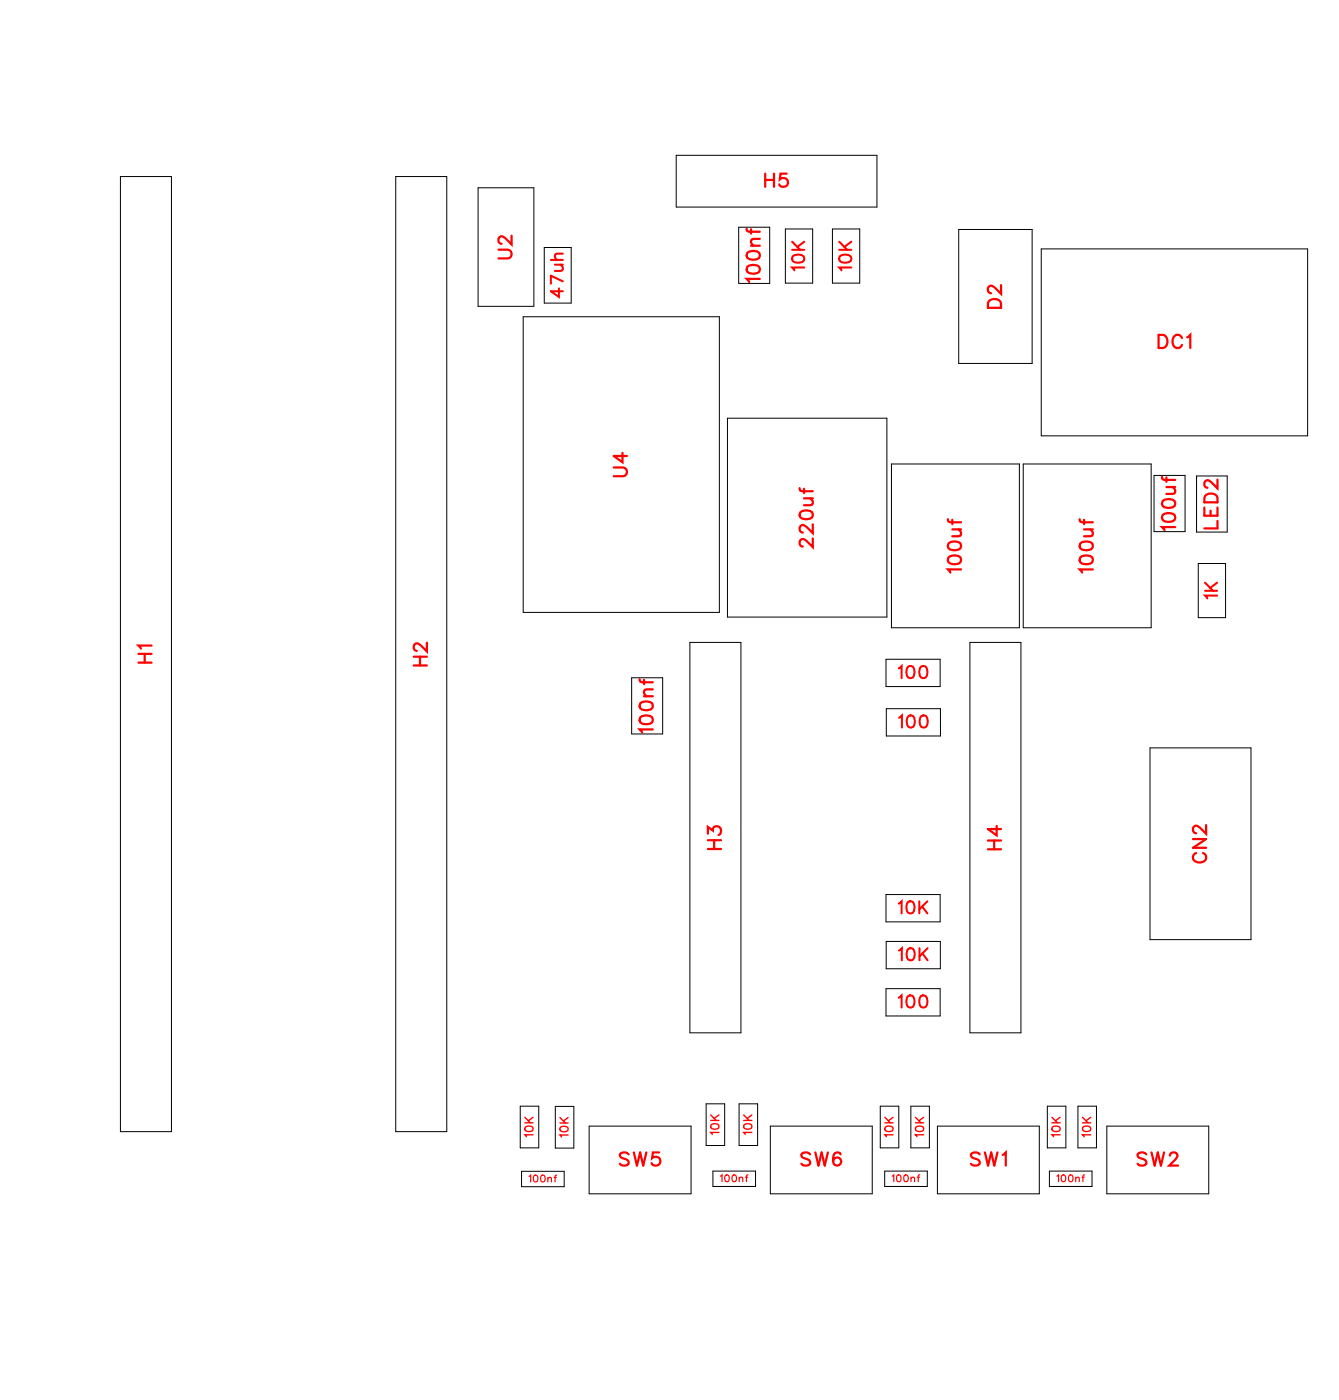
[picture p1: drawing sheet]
<svg xmlns="http://www.w3.org/2000/svg" width="72mm" height="76mm" viewBox="0 0 72 76" stroke-linecap="round" stroke-linejoin="round" font-family="sans-serif">
<g fill="none" stroke="#000" stroke-width=".05">
<path d="M6.5 9.5h2.8v51.6h-2.8zM21.4 9.5h2.7v51.6h-2.7zM25.8 10.1h3v6.4h-3zM28.2 17.1h10.6v16h-10.6zM29.4 13.4h1.4v3h-1.4zM36.5 8.4h10.8v2.8h-10.8zM39.9 12.3h1.6v3h-1.6zM42.4 12.4h1.5v2.9h-1.5zM44.9 12.4h1.5v2.9h-1.5zM51.7 12.4h4v7.2h-4zM56.2 13.4h14.4v10.1h-14.4zM34.1 36.6h1.7v3h-1.7z"/>
<path d="M37.2 34.7h2.8v21h-2.8zM39.3 22.6h8.6v10.7h-8.6zM47.8 35.6h2.9v1.5h-2.9zM47.8 38.3h3v1.4h-3zM48.1 25h6.9v8.9h-6.9zM52.3 34.7h2.8v21h-2.8zM55.2 25h6.9v8.9h-6.9zM62.3 25.7h1.7v3h-1.7zM64.6 25.7h1.6v3h-1.6zM64.7 30.4h1.4v2.9h-1.4zM28.1 59.7h1v2.3h-1zM30 59.7h1v2.3h-1z"/>
<path d="M38.1 59.6h1v2.2h-1zM39.9 59.6h1v2.2h-1zM47.5 59.7h1v2.3h-1zM47.8 48.3h2.9v1.5h-2.9zM47.8 53.4h2.9v1.4h-2.9zM47.8 50.8h3v1.5h-3zM49.2 59.7h1v2.3h-1zM56.5 59.7h1v2.3h-1zM58.2 59.7h1v2.3h-1zM62.1 40.4h5.4v10.3h-5.4zM28.1 63.2h2.3v.9h-2.3zM31.8 60.8h5.5v3.6h-5.5z"/>
<path d="M38.5 63.2h2.3v.8h-2.3zM41.6 60.8h5.5v3.6h-5.5zM47.7 63.2h2.3v.8h-2.3zM50.6 60.8h5.5v3.6h-5.5zM56.6 63.2h2.3v.8h-2.3zM59.7 60.8h5.5v3.6h-5.5z"/>
</g>
<g fill="none" stroke="#f00" stroke-width=".12">
<path d="M26.9 13.5h.5l.2 .2-.1 .2h-.6M27.6 12.7v.5l-.3-.3-.3-.1-.1 .1v.1l.2 .2M40.3 12.3l.1 .2h.6M40.3 14.4l.3-.1a.3 .3 0 0 1 .4 .3 .38 .38 0 0 1-.4 .2 .38 .38 0 0 1-.3-.3zM40.3 13.6l.3-.1a.3 .3 0 0 1 .4 .3 .38 .38 0 0 1-.4 .2 .38 .38 0 0 1-.3-.3zM40.5 13.3h.5M40.5 12.4v.2M41 15.1h-.7l.1 .1M41 12.9h-.4l-.1 .2 .2 .2M41.3 9.4v.7M41.3 9.7h.5M41.8 9.4v.7"/>
<path d="M42.5 9.4h-.4v.3a.25 .25 0 0 1 .4 0 .25 .25 0 0 1-.1 .3 .25 .25 0 0 1-.3-.1M53.4 16.2l.2-.1 .3 .1 .1 .4h-.7zM54 15.4v.5l-.3-.4-.2-.1-.2 .2v.1l.2 .1M62.5 18.1h.3a.38 .38 0 0 1 .2 .3 .38 .38 0 0 1-.2 .4h-.3zM63.8 18.2a.26 .26 0 0 0-.3-.1 .26 .26 0 0 0-.2 .2v.2a.26 .26 0 0 0 .2 .3 .26 .26 0 0 0 .3-.2M64.1 18.2l.1-.1v.7M7.5 35.8h.7M7.5 35.3h.7M7.8 35.3v.5M8.2 34.8h-.7l.1 .2M22.3 35.9h.7M22.3 35.4h.7"/>
<path d="M22.7 35.4v.5M23 34.7v.5l-.3-.4-.2-.1-.2 .2v.1l.2 .1M33.1 25.2h.5l.2 .2-.1 .3h-.6M33.6 24.4v.6l-.5-.4h.7M34.5 36.7l.2 .1h.5M34.6 38.7l.2-.1a.3 .3 0 0 1 .4 .3 .38 .38 0 0 1-.3 .2 .38 .38 0 0 1-.4-.3zM34.6 38l.2-.1a.3 .3 0 0 1 .4 .2 .38 .38 0 0 1-.3 .2 .38 .38 0 0 1-.4-.2zM34.8 37.6h.4M34.8 36.7v.2M35.2 39.4h-.7l.2 .1M35.2 37.2h-.4v.2l.1 .2M43.2 26.3l.1 .2h.6"/>
<path d="M43.2 27.7l.3-.1a.3 .3 0 0 1 .4 .2 .38 .38 0 0 1-.4 .2 .38 .38 0 0 1-.3-.2zM43.4 26.9h.5M43.4 26.4v.2M43.7 26.9l.2 .2-.1 .1-.4 .1M43.9 29.1v.4l-.4-.3-.2-.1-.1 .1v.2l.1 .1M43.9 28.3v.5l-.4-.4-.2-.1-.1 .2v.1l.1 .1M51.2 28l.1 .2h.6M51.2 30.1l.3-.1a.3 .3 0 0 1 .4 .3 .38 .38 0 0 1-.4 .2 .38 .38 0 0 1-.3-.3zM51.2 29.3l.3-.1a.3 .3 0 0 1 .4 .3 .38 .38 0 0 1-.4 .2 .38 .38 0 0 1-.3-.3zM51.4 28.6h.5M51.4 28.1v.2M51.7 28.6l.2 .1-.1 .2h-.4"/>
<path d="M51.9 30.7h-.7l.1 .2M58.3 28l.1 .2h.6M58.3 30.1l.3-.1a.3 .3 0 0 1 .4 .3 .38 .38 0 0 1-.4 .2 .38 .38 0 0 1-.3-.3zM58.3 29.3l.3-.1a.3 .3 0 0 1 .4 .3 .38 .38 0 0 1-.4 .2 .38 .38 0 0 1-.3-.3zM58.5 28.6h.5M58.5 28.1v.2M58.8 28.6l.2 .1-.1 .2h-.4M59 30.7h-.7l.1 .2M62.7 25.7l.2 .2h.5M62.8 27.8l.2-.1a.3 .3 0 0 1 .4 .3 .38 .38 0 0 1-.4 .2 .38 .38 0 0 1-.3-.3zM62.8 27l.2-.1a.3 .3 0 0 1 .4 .3 .38 .38 0 0 1-.4 .2 .38 .38 0 0 1-.3-.3zM63 26.3h.4"/>
<path d="M63 25.8v.2M63.3 26.3l.1 .2v.1l-.4 .1M63.4 28.5h-.7l.2 .1M65 27.4v.4h.7v-.4M65 26.8a.39 .39 0 0 1 .7 .1v.2h-.7zM65.3 27.6v.2M65.7 25.9v.5l-.3-.4-.3-.1-.1 .2v.1l.2 .1M65.7 28.1v.4h-.7M38.2 45v-.4l.3 .2a.24 .24 0 0 1 .4-.1 .24 .24 0 0 1-.1 .4M38.2 45.8h.7M38.2 45.4h.7M38.5 45.4v.4"/>
<path d="M53.3 45.8h.7M53.3 45.4h.7M53.7 45.4v.4M53.8 44.6v.5l-.5-.3h.7M64.4 45.3h.7l-.7 .5h.7M64.6 46a.26 .26 0 0 0-.2 .3 .26 .26 0 0 0 .3 .3h.1a.26 .26 0 0 0 .3-.3 .26 .26 0 0 0-.2-.3M65.1 44.5v.5l-.3-.3-.3-.1-.1 .1v.1l.2 .2M33.9 62.3l-.1-.1-.3 .1v.2l.4 .2v.1l-.1 .1-.3-.1M34.2 62.2l.2 .7 .1-.7 .2 .7 .2-.7M35.6 62.2h-.4v.3a.25 .25 0 0 1 .4 0 .25 .25 0 0 1-.1 .4 .25 .25 0 0 1-.3-.1M43.7 62.3l-.1-.1-.3 .1v.2l.4 .2v.1l-.1 .1-.3-.1M44 62.2l.2 .7 .1-.7 .2 .7 .2-.7"/>
<path d="M45.4 62.3l-.1-.1a.35 .35 0 0 0-.4 .3 .35 .35 0 0 0 .3 .4 .22 .22 0 0 0 .2-.2 .22 .22 0 0 0-.2-.2 .22 .22 0 0 0-.2 .2M52.9 62.3l-.2-.1-.3 .1 .1 .2 .4 .2v.1l-.2 .1-.3-.1M53.2 62.2l.1 .7 .2-.7 .2 .7 .1-.7M54.1 62.3l.2-.1v.7M61.9 62.3l-.2-.1-.3 .1 .1 .2 .4 .2v.1l-.2 .1-.3-.1M62.1 62.2l.2 .7 .2-.7 .2 .7 .1-.7M63.1 62.4l.2-.2h.1l.1 .1-.1 .3-.3 .3h.5"/>
</g>
<g fill="none" stroke="#f00" stroke-width=".06">
<path d="M28.6 63.5v-.1v.4M29.6 63.6h.1l.1 .2M29.6 63.6v.2M29.9 63.6h.1M30 63.4v.1v.3M38.9 63.5l.1-.1v.4M39.9 63.6h.2v.2M39.9 63.5v.3M40.2 63.5h.2M40.4 63.4l-.1 .1v.3M48.1 63.5l.1-.1v.4M49.2 63.6h.1l.1 .2"/>
<path d="M49.2 63.5v.3M49.5 63.5h.1M49.6 63.4v.1v.3M57 63.5l.1-.1v.4M58.1 63.6h.1v.2M58.1 63.5v.3M58.4 63.5h.1M58.5 63.4l-.1 .1v.3"/>
<circle cx="28.9" cy="63.6" r=".17"/>
<circle cx="29.3" cy="63.6" r=".17"/>
<circle cx="39.2" cy="63.6" r=".17"/>
<circle cx="39.6" cy="63.6" r=".17"/>
<circle cx="48.5" cy="63.6" r=".17"/>
<circle cx="48.9" cy="63.6" r=".17"/>
<circle cx="57.4" cy="63.6" r=".17"/>
<circle cx="57.8" cy="63.6" r=".17"/>
</g>
<g fill="none" stroke="#f00" stroke-width=".11">
<path d="M29.7 14h.7M29.9 14.3h.5M30.2 15.6v.4l-.5-.3h.7M30.3 14.3l.1 .1-.1 .2h-.4M30.4 13.7h-.4l-.1 .2 .2 .1M30.4 15.2l-.7-.3v.4M42.8 13.5h.6M42.8 13l.4 .5M42.8 13.8a.32 .32 0 0 1 .4-.1 .32 .32 0 0 1 .2 .4 .32 .32 0 0 1-.4 .1 .32 .32 0 0 1-.2-.4zM43.4 14.4h-.6l.1 .2M43.4 13l-.4 .3M45.3 13.5h.6"/>
<path d="M45.3 13l.4 .5M45.3 13.8a.32 .32 0 0 1 .4-.1 .32 .32 0 0 1 .2 .4 .32 .32 0 0 1-.4 .1 .32 .32 0 0 1-.2-.4zM45.9 14.4h-.6l.1 .2M45.9 13l-.3 .3M48.5 36.1l.2-.1v.6M48.5 38.7l.2-.1v.7M49 36a.32 .32 0 0 1 .4 .2 .32 .32 0 0 1-.2 .4l-.2-.1-.1-.3zM49 38.6a.32 .32 0 0 1 .4 .3 .32 .32 0 0 1-.2 .4l-.2-.2-.1-.2zM49.7 36a.32 .32 0 0 1 .4 .2 .32 .32 0 0 1-.2 .4l-.3-.1v-.3zM49.7 38.6a.32 .32 0 0 1 .4 .3 .32 .32 0 0 1-.2 .4l-.2-.2-.1-.2zM65 31.9h.7M65 31.5l.5 .4"/>
<path d="M65.7 32.1h-.7l.2 .2M65.7 31.5l-.4 .2M48.5 53.9l.2-.2v.7M48.5 48.8l.2-.1v.6M48.5 51.3l.2-.1v.6M49 53.8a.32 .32 0 0 1 .4 .2 .32 .32 0 0 1-.2 .4l-.2-.1-.1-.3zM49 48.7a.32 .32 0 0 1 .4 .2 .32 .32 0 0 1-.2 .4l-.2-.1-.1-.3zM49 51.2a.32 .32 0 0 1 .4 .2 .32 .32 0 0 1-.2 .4l-.2-.1-.1-.2zM49.6 48.7v.6M49.6 51.2v.6M49.7 53.8a.32 .32 0 0 1 .4 .2 .32 .32 0 0 1-.2 .4l-.3-.1v-.3zM49.8 48.9l.3 .4"/>
<path d="M49.8 51.5l.3 .3M50.1 48.7l-.5 .4M50.1 51.2l-.5 .4"/>
</g>
<g fill="none" stroke="#f00" stroke-width=".07">
<path d="M28.3 60.6h.5M28.3 60.3l.3 .3M28.8 61.3h-.5l.1 .1M28.8 60.3l-.3 .2M30.2 60.6h.5M30.2 60.3l.3 .3M30.7 61.3h-.5l.1 .1M30.7 60.3l-.3 .2M38.4 60.5h.4M38.4 60.2l.3 .3M38.8 61.1h-.4v.1M38.8 60.2l-.3 .2"/>
<path d="M40.1 60.5h.5M40.1 60.2l.3 .3M40.6 61.1h-.5l.1 .1M40.6 60.2l-.3 .2M47.8 60.6h.4M47.8 60.3l.3 .3M48.2 61.3h-.4v.1M48.2 60.3l-.3 .2M49.4 60.6h.4M49.4 60.3l.3 .3M49.8 61.3h-.4l.1 .1M49.8 60.3l-.2 .2"/>
<path d="M56.8 60.6h.4M56.8 60.3l.3 .3M57.2 61.3h-.4l.1 .1M57.2 60.3l-.2 .2M58.4 60.6h.5M58.4 60.3l.3 .3M58.9 61.3h-.5l.1 .1M58.9 60.3l-.3 .2"/>
<circle cx="28.5" cy="60.9" r=".2"/>
<circle cx="30.4" cy="60.9" r=".2"/>
<circle cx="38.6" cy="60.8" r=".2"/>
<circle cx="40.3" cy="60.8" r=".2"/>
<circle cx="48" cy="60.9" r=".2"/>
<circle cx="49.6" cy="60.9" r=".2"/>
<circle cx="57" cy="60.9" r=".2"/>
<circle cx="58.6" cy="60.9" r=".2"/>
</g>
<g font-size="1.2" fill="#fff">
<text x="41.2" y="10.4">H5</text>
<text x="27.9" y="14" transform="rotate(-90 27.9 14)">U2</text>
<text x="41.3" y="15.3" transform="rotate(-90 41.3 15.3)">100nf</text>
<text x="54.3" y="16.7" transform="rotate(-90 54.3 16.7)">D2</text>
<text x="62.5" y="19.1">DC1</text>
<text x="34.1" y="25.8" transform="rotate(-90 34.1 25.8)">U4</text>
<text x="44.2" y="29.6" transform="rotate(-90 44.2 29.6)">220uf</text>
<text x="63.7" y="28.7" transform="rotate(-90 63.7 28.7)">100uf</text>
<text x="66" y="28.6" transform="rotate(-90 66 28.6)">LED2</text>
<text x="8.5" y="35.8" transform="rotate(-90 8.5 35.8)">H1</text>
<text x="23.3" y="36" transform="rotate(-90 23.3 36)">H2</text>
<text x="52.2" y="31" transform="rotate(-90 52.2 31)">100uf</text>
<text x="59.3" y="31" transform="rotate(-90 59.3 31)">100uf</text>
<text x="35.5" y="39.6" transform="rotate(-90 35.5 39.6)">100nf</text>
<text x="39.2" y="45.9" transform="rotate(-90 39.2 45.9)">H3</text>
<text x="54.3" y="45.9" transform="rotate(-90 54.3 45.9)">H4</text>
<text x="65.4" y="46.6" transform="rotate(-90 65.4 46.6)">CN2</text>
<text x="33.4" y="63.2">SW5</text>
<text x="43.2" y="63.2">SW6</text>
<text x="52.3" y="63.2">SW1</text>
<text x="61.3" y="63.2">SW2</text>
</g>
<g font-size="1.1" fill="#fff">
<text x="30.6" y="16.1" transform="rotate(-90 30.6 16.1)">47uh</text>
<text x="43.7" y="14.7" transform="rotate(-90 43.7 14.7)">10K</text>
<text x="46.2" y="14.7" transform="rotate(-90 46.2 14.7)">10K</text>
<text x="66" y="32.4" transform="rotate(-90 66 32.4)">1K</text>
<text x="48.5" y="36.9">100</text>
<text x="48.5" y="39.5">100</text>
<text x="48.5" y="49.6">10K</text>
<text x="48.5" y="52.1">10K</text>
<text x="48.5" y="54.7">100</text>
</g>
<g font-size=".7" fill="#fff">
<text x="29" y="61.4" transform="rotate(-90 29 61.4)">10K</text>
<text x="30.8" y="61.4" transform="rotate(-90 30.8 61.4)">10K</text>
<text x="39" y="61.3" transform="rotate(-90 39 61.3)">10K</text>
<text x="40.8" y="61.3" transform="rotate(-90 40.8 61.3)">10K</text>
<text x="48.4" y="61.4" transform="rotate(-90 48.4 61.4)">10K</text>
<text x="50" y="61.4" transform="rotate(-90 50 61.4)">10K</text>
<text x="57.4" y="61.4" transform="rotate(-90 57.4 61.4)">10K</text>
<text x="59.1" y="61.4" transform="rotate(-90 59.1 61.4)">10K</text>
</g>
<g font-size=".6" fill="#fff">
<text x="28.5" y="64">100nf</text>
<text x="38.8" y="63.9">100nf</text>
<text x="48.1" y="63.9">100nf</text>
<text x="57" y="63.9">100nf</text>
</g>
</svg>
